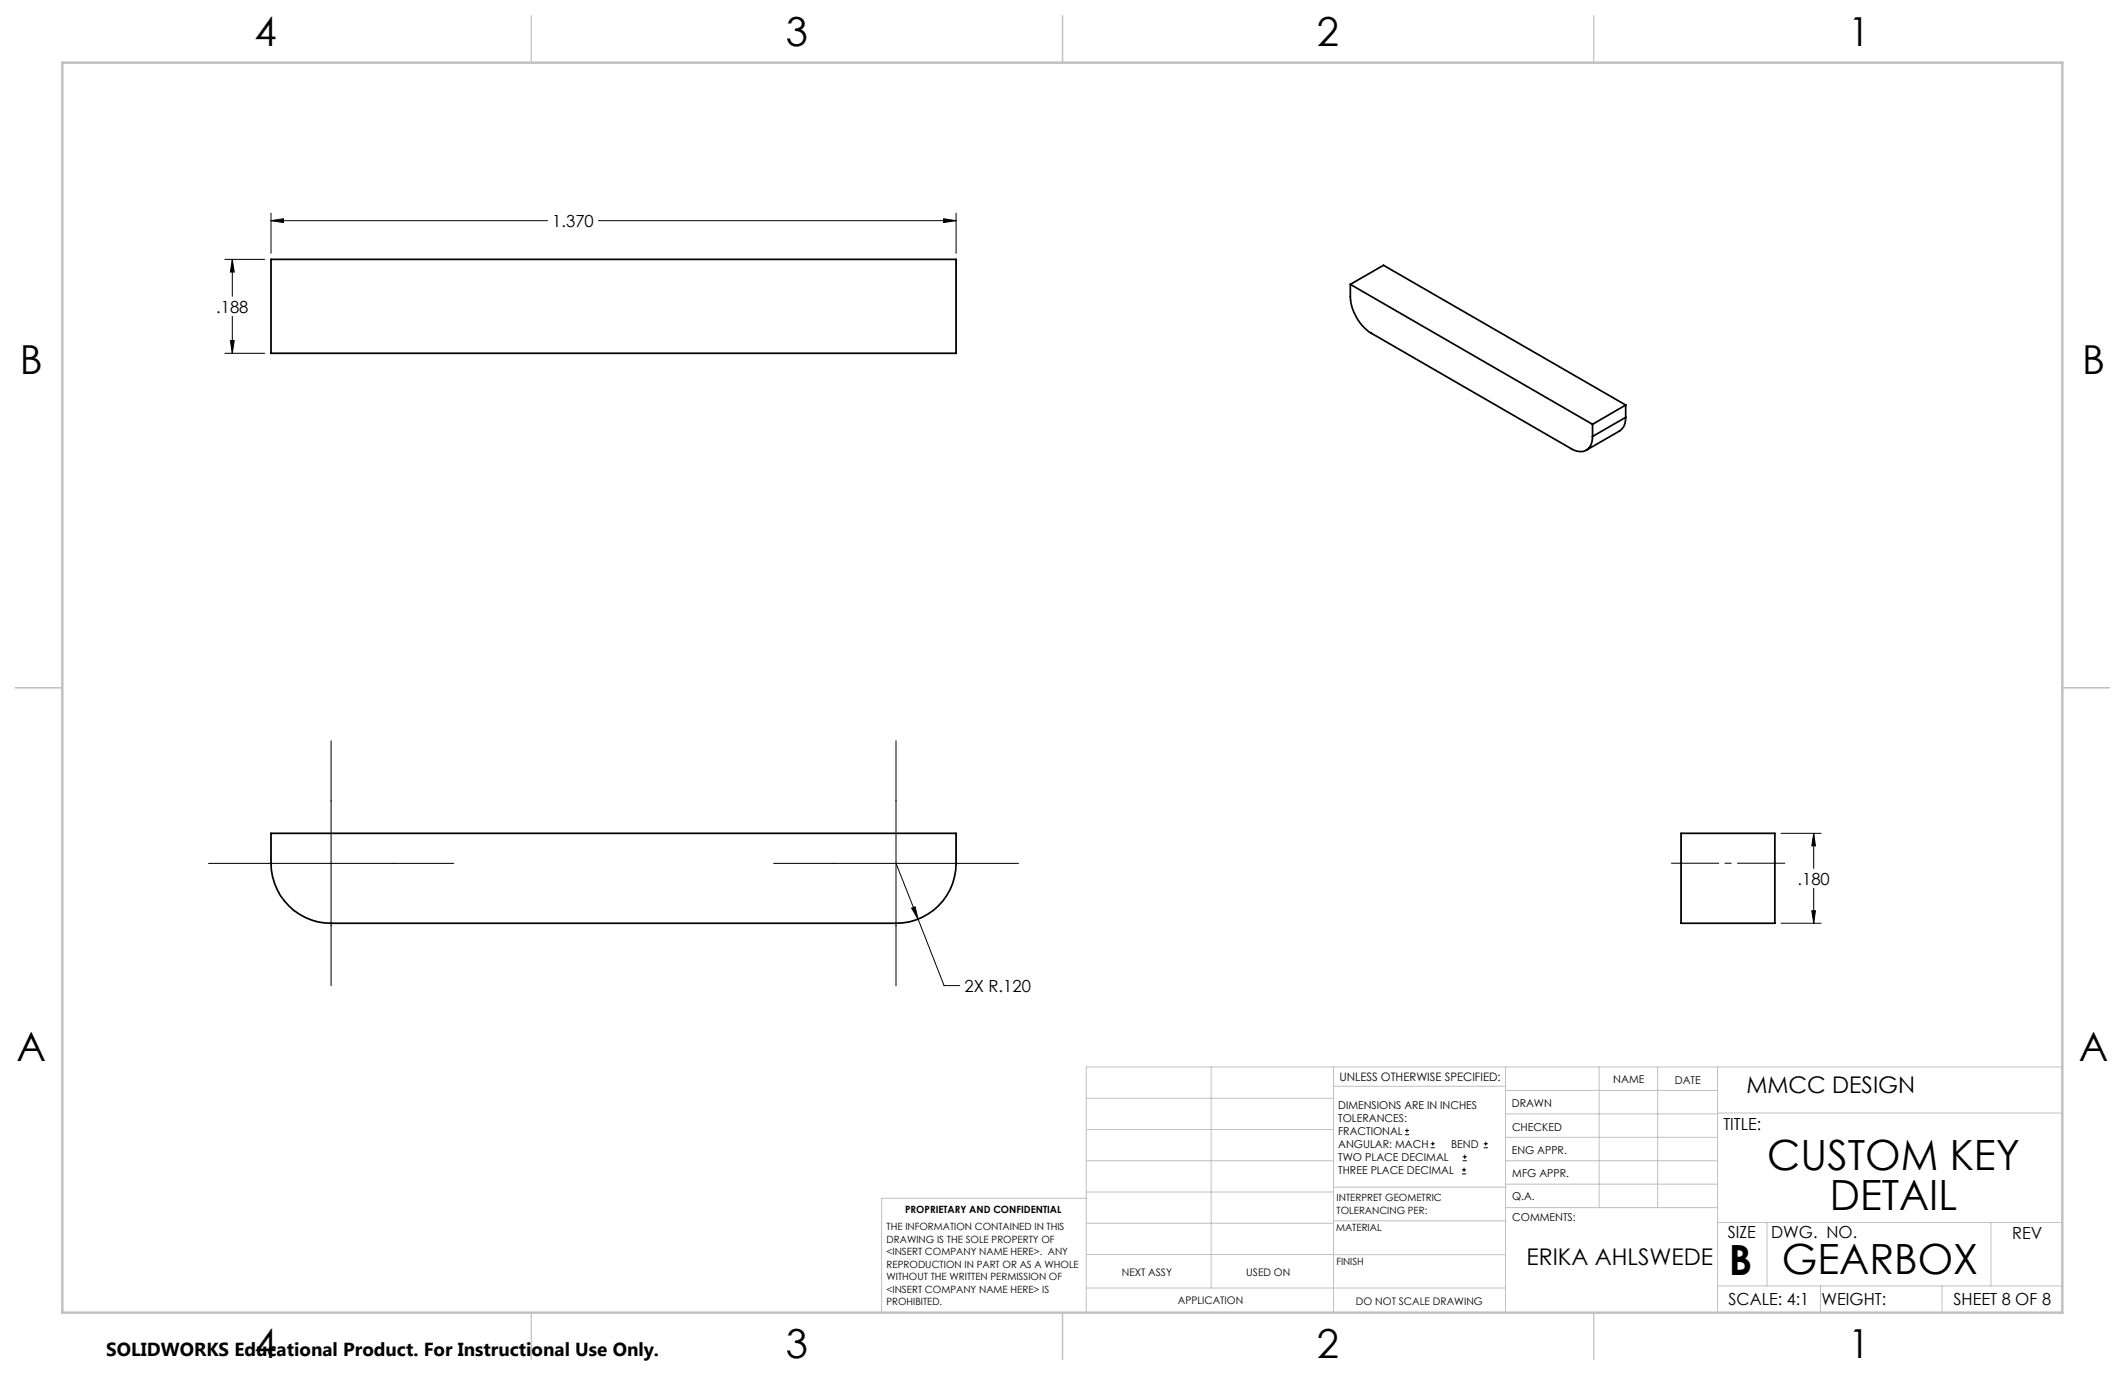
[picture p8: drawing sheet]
<svg xmlns="http://www.w3.org/2000/svg" width="432mm" height="279mm" viewBox="0 0 432 279" stroke-linecap="round" stroke-linejoin="round" font-family="sans-serif">
<g fill="none" stroke="#000" stroke-width=".2">
<path d="M45.7 52.7h8.1M47.2 52.7l.4 2.6h-.8zM47.2 52.7v7.5M55.1 44.8l2.5-.3v.7zM55.1 43.3v8.2M55.1 44.8h56.2M121.6 44.8h72.7M191.7 44.5l2.6 .3-2.6 .4zM194.3 43.3v8.2M45.7 71.8h8.1M46.8 69.2h.8l-.4 2.6zM47.2 64.3v7.5"/>
<path d="M67.3 150.5v49.8M182.1 150.5v49.8M42.4 175.4h49.8M157.2 175.4h49.8M182.1 175.4l9.7 24.9h3.2M361.9 169.3h8.2M368.5 169.3l.4 2.6h-.7zM368.5 169.3v7.2M185.2 184.5l.7-.2 .6 2.5zM361.9 187.6h8.2M368.2 185.1h.7l-.4 2.5zM368.5 180.5v7.1"/>
<path d="M285.5 230.6h.8M285.5 229.7h.8M285.9 229.3v.9M290.7 233.2h.8M290.7 232.4h.8M291.1 232v.8M297.1 238.5h.8M297.1 237.7h.8M297.2 235.9h.9M297.2 235.1h.9M297.5 237.3v.8M297.6 234.6v.9"/>
<path d="M301.5 233.2h.8M301.5 232.4h.8M301.9 232v.8"/>
</g>
<path d="M339.6 175.4h23.1" fill="none" stroke="#000" stroke-width=".2" stroke-dasharray="15.2 1.3 1.3 1.3" stroke-dashoffset="5.6"/>
<g fill="none" stroke="#c0c0c0" stroke-width=".2">
<path d="M246.1 216.8v44.9M271 216.8v49.9M305.9 216.8v49.9M324.9 216.8v28.6M336.8 216.8v28.6M349 216.8v49.9M419.1 216.8h-198.4v49.9M220.7 235.9h50.3M220.7 229.5h50.3M220.7 223.2h50.3M271 220.7h34.9M305.9 231.1h43.1"/>
<path d="M305.9 226.3h43.1M305.9 221.6h43.1M305.9 235.9h43.1M349 226.2h70.1M220.7 248.6h50.3M220.7 242.2h50.3M220.7 254.9h50.3M220.7 243.5h-41.6v23.2M271 255h34.9M271 248.1h35M271 241.2h35M305.9 240.6h43.1"/>
<path d="M306 245.4h43M349 248.4h70.1M359.1 248.4v12.9M404.6 248.4v12.9M220.7 261.7h85.2M349 261.3h70.1M369.9 261.3v5.4M394.6 261.3v5.4"/>
</g>
<path d="M108 3.2v9.5M215.9 3.2v9.5M323.8 3.2v9.5M3.1 139.7h9.6M419.1 139.7h9.5M108 266.7v9.6M215.9 266.7v9.6M323.8 266.7v9.6" fill="none" stroke="#c0c0c0" stroke-width=".25"/>
<path d="M12.7 12.7h406.4v254h-406.4z" fill="none" stroke="#c0c0c0" stroke-width=".5"/>
<path d="M185.2 184.5l1.3 2.3-.6-2.5zM191.7 44.5l2.6 .3-2.6 .4zM55.1 44.8l2.5-.3v.7zM46.8 69.2h.8l-.4 2.6zM47.2 52.7l.4 2.6h-.8zM368.2 185.1h.7l-.4 2.5zM368.5 169.3l.4 2.6h-.7z" fill="#000"/>
<path d="M55.1 52.7h139.2v19.1h-139.2zM274.4 57.8a13.2 13.2 0 0 0 .2 4.3 9.5 9.5 0 0 0 4.1 5.6l40.6 23.5a2.56 2.56 0 0 0 3.9-.6l.3-.9 .1-1M274.4 57.8l49.2 28.4M274.4 57.8l6.7-3.9 49.2 28.4M323.6 86.2v2.5M330.3 84.8l-.2 1.5-.7 1-7.1 4.2M330.3 82.3l-6.7 3.9M330.3 84.8l-6.7 3.9M330.3 82.3v2.5M55.1 169.3h139.2v6.1a12.2 12.2 0 0 1-12.2 12.2h-114.8a12.2 12.2 0 0 1-12.2-12.2zM341.6 169.3h19v18.3h-19z" fill="none" stroke="#000" stroke-width=".35"/>
<g font-size="8.5">
<text x="359.1" y="237.7">CUSTOM KEY</text>
<text x="371.8" y="245.8">DETAIL</text>
<text x="351.3" y="259">B</text>
<text x="362.1" y="258.9">GEARBOX</text>
</g>
<g font-size="8.1">
<text x="51.7" y="9.3">4</text>
<text x="159.7" y="9.3">3</text>
<text x="267.6" y="9.3">2</text>
<text x="375.6" y="9.3">1</text>
<text x="4" y="76">B</text>
<text x="423.1" y="76">B</text>
<text x="3.3" y="215.7">A</text>
<text x="422.4" y="215.7">A</text>
<text x="51.7" y="276">4</text>
<text x="159.7" y="276">3</text>
<text x="267.6" y="276">2</text>
<text x="375.6" y="276">1</text>
</g>
<g font-size="4.7">
<text x="354.9" y="222.1">MMCC DESIGN</text>
<text x="310.2" y="257">ERIKA AHLSWEDE</text>
</g>
<text font-size="3.8" x="21.6" y="275.5">SOLIDWORKS Educational Product. For Instructional Use Only.</text>
<g font-size="3.4">
<text x="112.2" y="46.1">1.370</text>
<text x="43.9" y="63.5">.188</text>
<text x="365.3" y="179.7">.180</text>
<text x="196" y="201.6">2X R.120</text>
<text x="350.2" y="229.5">TITLE:</text>
<text x="351.1" y="251.6">SIZE</text>
<text x="359.9" y="251.6">DWG. NO.</text>
<text x="408.9" y="251.7">REV</text>
<text x="351.2" y="265.2">SCALE: 4:1</text>
<text x="370.1" y="265.3">WEIGHT:</text>
<text x="396.9" y="265.2">SHEET 8 OF 8</text>
</g>
<text font-size="2.4" x="272.2" y="219.7">UNLESS OTHERWISE SPECIFIED:</text>
<g font-size="2.2">
<text x="327.8" y="220.1">NAME</text>
<text x="340.3" y="220.2">DATE</text>
<text x="271.9" y="225.3">DIMENSIONS ARE IN INCHES</text>
<text x="271.9" y="227.9">TOLERANCES:</text>
<text x="307.2" y="224.9">DRAWN</text>
<text x="271.9" y="230.6">FRACTIONAL</text>
<text x="271.9" y="233.2">ANGULAR: MACH</text>
<text x="294.9" y="233.2">BEND</text>
<text x="307.3" y="229.8">CHECKED</text>
<text x="271.9" y="235.9">TWO PLACE DECIMAL</text>
<text x="271.9" y="238.5">THREE PLACE DECIMAL</text>
<text x="307.2" y="234.5">ENG APPR.</text>
<text x="307.3" y="239.2">MFG APPR.</text>
<text x="307.3" y="243.9">Q.A.</text>
<text x="307.3" y="248.1">COMMENTS:</text>
</g>
<g font-size="2.1">
<text x="227.9" y="259.2">NEXT ASSY</text>
<text x="253.3" y="259.2">USED ON</text>
<text x="239.3" y="265">APPLICATION</text>
<text x="275.5" y="265.1">DO NOT SCALE DRAWING</text>
</g>
<g font-size="2">
<text x="271.6" y="244.1">INTERPRET GEOMETRIC</text>
<text x="180.2" y="250">THE INFORMATION CONTAINED IN THIS</text>
<text x="183.9" y="246.4">PROPRIETARY AND CONFIDENTIAL</text>
<text x="271.5" y="250.2">MATERIAL</text>
<text x="271.6" y="246.6">TOLERANCING PER:</text>
<text x="180.2" y="252.5">DRAWING IS THE SOLE PROPERTY OF</text>
<text x="180.2" y="255.1">&lt;INSERT COMPANY NAME HERE&gt;. ANY</text>
<text x="180.2" y="257.6">REPRODUCTION IN PART OR AS A WHOLE</text>
<text x="271.5" y="257">FINISH</text>
<text x="180.2" y="260.1">WITHOUT THE WRITTEN PERMISSION OF</text>
<text x="180.2" y="262.6">&lt;INSERT COMPANY NAME HERE&gt; IS</text>
<text x="180.2" y="265.2">PROHIBITED.</text>
</g>
</svg>
